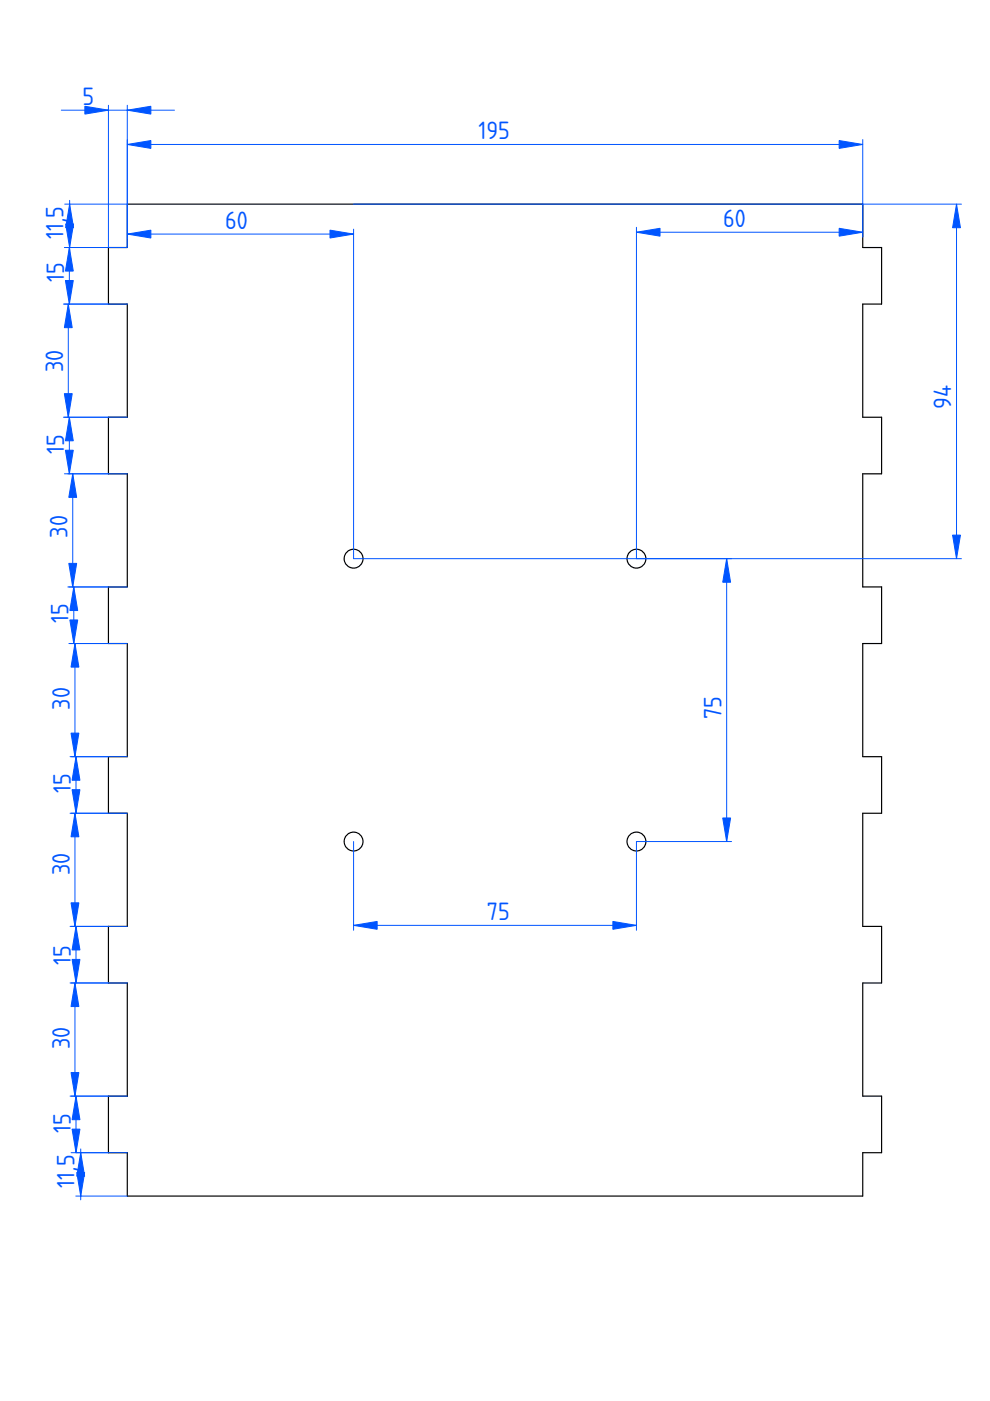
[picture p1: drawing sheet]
<svg xmlns="http://www.w3.org/2000/svg" width="210mm" height="297mm" viewBox="0 0 210 297" stroke-linecap="round" stroke-linejoin="round" font-family="sans-serif">
<g fill="none" stroke="#000" stroke-width=".25">
<path d="M27 43.3h155.9v9.2h4v12h-4v24h4v12h-4v23.9h4v12h-4v24h4v12h-4v24h4v12h-4v24h4v12h-4v9.2h-155.9v-9.2h-4v-12h4v-24h-4v-12h4v-24h-4v-12h4v-24h-4v-12h4v-23.9h-4v-12h4v-24h-4v-12h4z"/>
<circle cx="75" cy="118.4" r="2"/>
<circle cx="134.9" cy="118.4" r="2"/>
<circle cx="75" cy="178.4" r="2"/>
<circle cx="134.9" cy="178.4" r="2"/>
</g>
<g fill="none" stroke="#05f" stroke-width=".21">
<path d="M13 23.4h24M23 22.3v30.2M27 30.6h155.9M27 22.3v30.2h-13.3M182.9 29.6v20.7M13.7 43.3h13.3M14.7 52.5v12M14.8 42.5v10.8M27 49.6h48M75 43.3h128.8M75 48.6v69.8h128.8M134.9 48.2v70.2"/>
<path d="M134.9 49.2h48M202.8 43.3v75.1M13.4 64.5h13.6M14.5 64.5v24M13.4 88.5h13.6M14.7 88.5v12M13.7 100.5h13.3M15.4 100.5v23.9M154.1 118.4v60M14.4 124.4h12.6M14.6 136.4h12.4M15.6 124.4v12"/>
<path d="M15.9 136.4v24M14.9 160.4h12.1M14.9 172.4h12.1M15.9 172.4v24M16.1 160.4v12M75 178.4v18.8M155.1 178.4h-20.2v18.8M14.9 196.4h12.1M16.1 196.4v12M75 196.2h59.9M14.9 208.4h12.1M15.9 208.4v24"/>
<path d="M14.9 232.4h12.1M16.1 232.4v12M16.1 253.6h10.9M17.1 243.6v10.8M27 244.4h-11.9"/>
</g>
<g fill="#05f" stroke="#05f" stroke-width=".21">
<path d="M27 30.6l5-.8v1.7z"/>
<path d="M177.9 29.8l5 .8-5 .9z"/>
<path d="M18 22.5l5 .9-5 .8z"/>
<path d="M27 23.4l5-.9v1.7z"/>
<path d="M13.9 47.5h1.7l-.8 5z"/>
<path d="M14.8 43.3l.8 5h-1.7z"/>
<path d="M13.9 59.5h1.6l-.8 5z"/>
<path d="M14.7 52.5l.8 5h-1.6z"/>
<path d="M13.6 83.5h1.7l-.8 5z"/>
<path d="M14.5 64.5l.8 5h-1.7z"/>
<path d="M13.9 95.5h1.6l-.8 5z"/>
<path d="M14.7 88.5l.8 5h-1.6z"/>
<path d="M14.6 119.4h1.7l-.9 5z"/>
<path d="M15.4 100.5l.9 5h-1.7z"/>
<path d="M14.8 131.4h1.7l-.9 5z"/>
<path d="M15.6 124.4l.9 5h-1.7z"/>
<path d="M15.1 155.4h1.6l-.8 5z"/>
<path d="M15.9 136.4l.8 5h-1.6z"/>
<path d="M15.3 167.4h1.6l-.8 5z"/>
<path d="M16.1 160.4l.8 5h-1.6z"/>
<path d="M15.1 191.4h1.6l-.8 5z"/>
<path d="M15.9 172.4l.8 5h-1.6z"/>
<path d="M15.3 203.4h1.6l-.8 5z"/>
<path d="M16.1 196.4l.8 5h-1.6z"/>
<path d="M15.1 227.4h1.6l-.8 5z"/>
<path d="M15.9 208.4l.8 5h-1.6z"/>
<path d="M15.3 239.4h1.6l-.8 5z"/>
<path d="M16.1 232.4l.8 5h-1.6z"/>
<path d="M16.3 248.6h1.6l-.8 5z"/>
<path d="M17.1 244.4l.8 5h-1.6z"/>
<path d="M202 113.5h1.6l-.8 4.9z"/>
<path d="M202.8 43.3l.8 5h-1.6z"/>
<path d="M153.2 173.4h1.7l-.8 5z"/>
<path d="M154.1 118.4l.8 5h-1.7z"/>
<path d="M129.9 195.4l5 .8-5 .8z"/>
<path d="M75 196.2l5-.8v1.6z"/>
<path d="M177.9 48.4l5 .8-5 .9z"/>
<path d="M134.9 49.2l5-.8v1.7z"/>
<path d="M27 49.6l5-.8v1.7z"/>
<path d="M70 48.8l5 .8-5 .9z"/>
</g>
<g font-size="5" fill="#05f">
<text x="17.5" y="22.3">5</text>
<text x="101.4" y="29.5">195</text>
<text x="13.5" y="50.7" transform="rotate(-90 13.5 50.7)">11,5</text>
<text x="47.8" y="48.5">60</text>
<text x="153.4" y="48.1">60</text>
<text x="13.6" y="59.7" transform="rotate(-90 13.6 59.7)">15</text>
<text x="13.4" y="79" transform="rotate(-90 13.4 79)">30</text>
<text x="201.7" y="86.6" transform="rotate(-90 201.7 86.6)">94</text>
<text x="13.6" y="96.2" transform="rotate(-90 13.6 96.2)">15</text>
<text x="14.3" y="114" transform="rotate(-90 14.3 114)">30</text>
<text x="14.5" y="132.2" transform="rotate(-90 14.5 132.2)">15</text>
<text x="14.8" y="150.5" transform="rotate(-90 14.8 150.5)">30</text>
<text x="153" y="152.5" transform="rotate(-90 153 152.5)">75</text>
<text x="15" y="168.2" transform="rotate(-90 15 168.2)">15</text>
<text x="14.8" y="185.5" transform="rotate(-90 14.8 185.5)">30</text>
<text x="103.3" y="195.1">75</text>
<text x="15" y="204.6" transform="rotate(-90 15 204.6)">15</text>
<text x="14.8" y="222.4" transform="rotate(-90 14.8 222.4)">30</text>
<text x="15" y="240.1" transform="rotate(-90 15 240.1)">15</text>
<text x="15.8" y="251.8" transform="rotate(-90 15.8 251.8)">11,5</text>
</g>
</svg>
